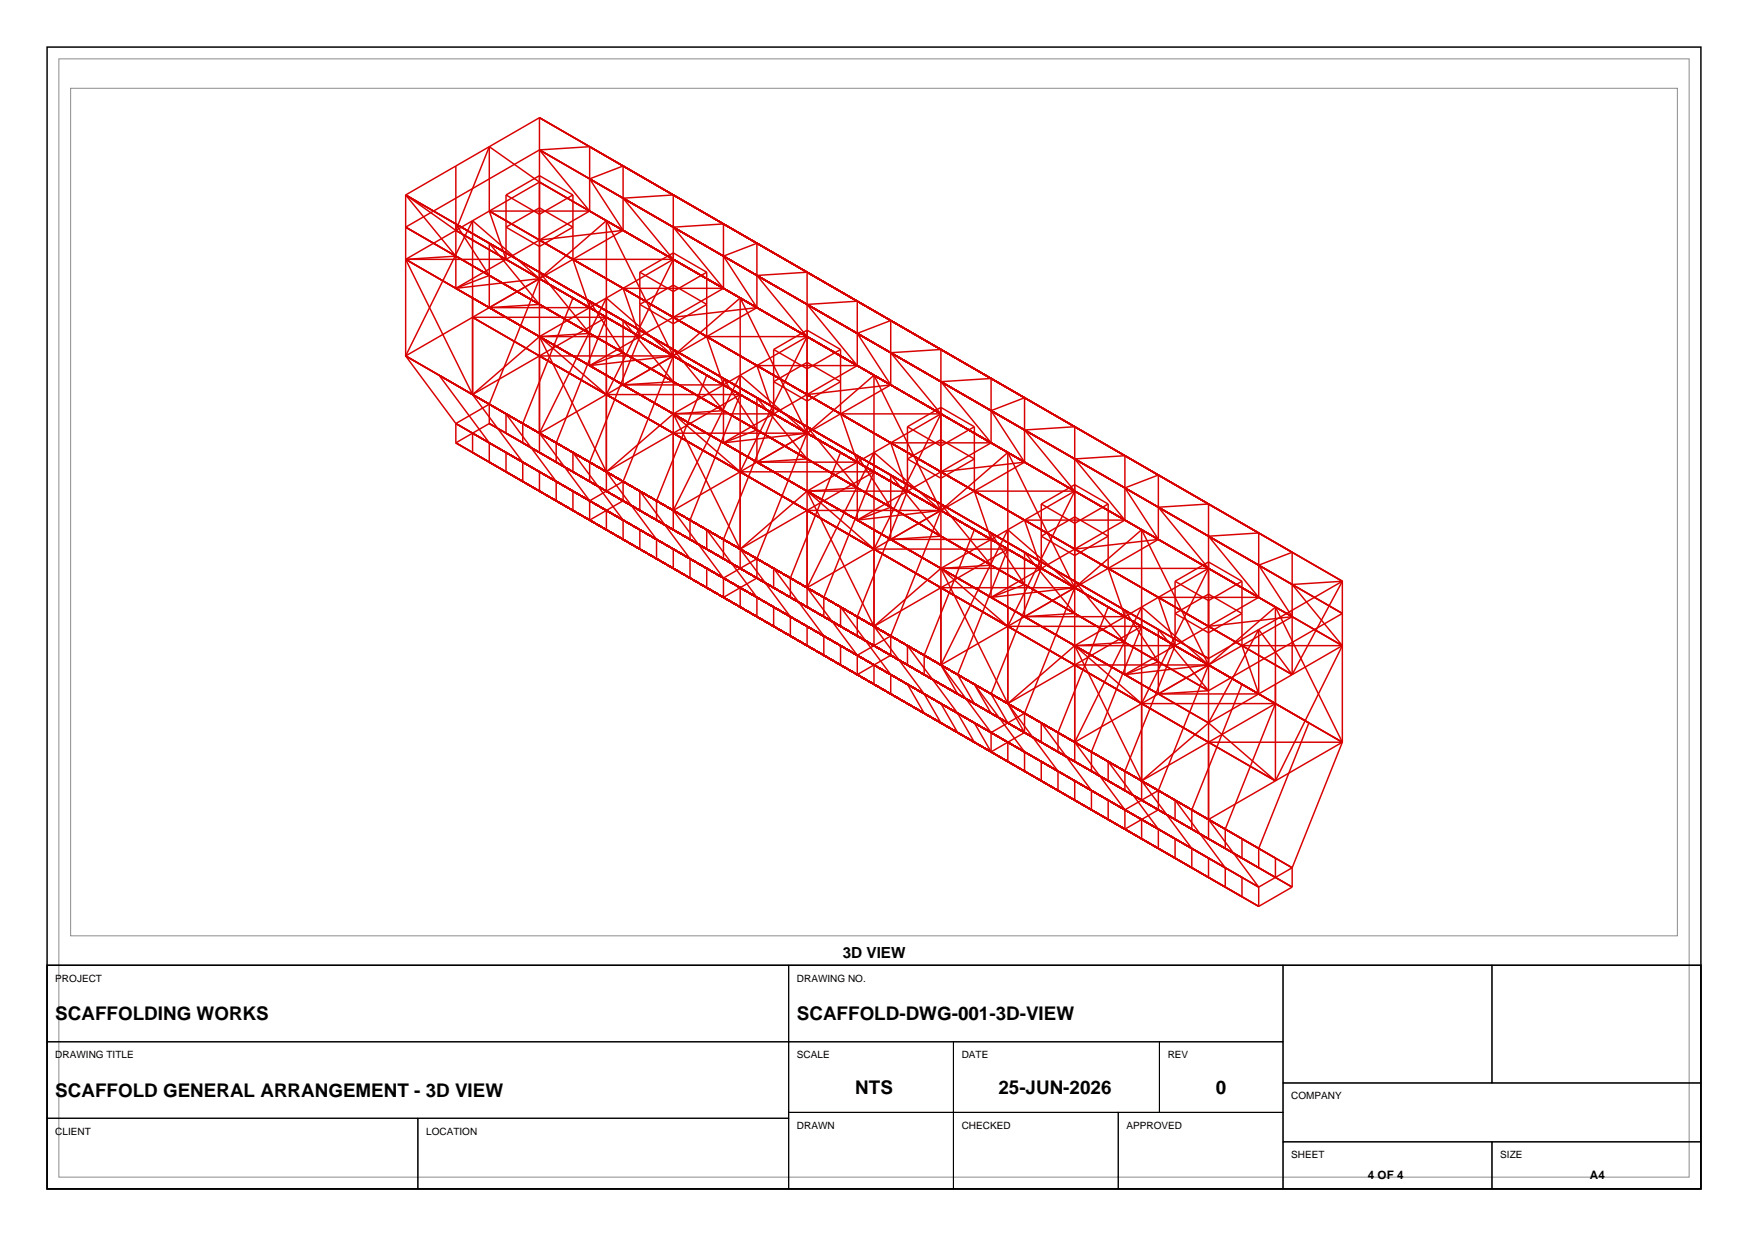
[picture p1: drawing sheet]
<svg xmlns="http://www.w3.org/2000/svg" width="297mm" height="210mm" viewBox="0 0 297 210" stroke-linecap="round" stroke-linejoin="round" font-family="sans-serif">
<path d="M8 8h281v194h-281zM8 164h281v38h-281z" fill="none" stroke="#000" stroke-width=".25"/>
<path d="M10 10h277v190h-277zM12 15h273v144h-273z" fill="none" stroke="#8c8c8c" stroke-width=".17"/>
<g fill="none" stroke="#d90000" stroke-width=".25">
<path d="M91.7 20v56.9M91.7 20l59.6 34.5M91.7 20l136.4 78.8M91.7 20l-8.6 4.9M68.9 33.1v27.4M68.9 38.6l45.5 26.2M68.9 33.1l122.2 70.6M68.9 38.6l136.4 78.8M68.9 33.1l8.6 10.4-8.6 .6M68.9 33.1l8.6 6M77.5 39.1l8.5 5M77.5 39.1l139.2 80.4"/>
<path d="M77.5 28.2v20.8M77.5 38l5.6 8.8-5.6 2.2M80.3 37.5v29.5M80.3 37.5l-11.4 23M80.3 37.5l11.4 9.8M83.1 35.9l22.8 13.1M83.1 24.9v11M83.1 35.9l136.4 78.7M83.1 24.9l-14.2 8.2M83.1 35.9l2.9 8.2M83.1 35.9h17.1M83.1 24.9l-5.6 14.2"/>
<path d="M83.1 24.9l8.6 6M86 33.1v11M86 38.6l5.7-3.3 5.6 3.3-5.6 3.3zM86 33.1l5.7-3.3 5.6 3.3M86 33.1l5.7 3.3 5.6-3.3M91.7 30.9l-22.8 13.2M91.7 30.9l59.6 34.5M91.7 25.5l8.5-.6v11M91.7 25.5l127.8 73.8M91.7 30.9l136.4 78.8M91.7 25.5l-22.8 13.1M91.7 25.5l8.5 10.4"/>
<path d="M97.3 33.1v11M100.2 35.9l-22.7 13.1M100.2 30.4l5.7-2.2v10.9zM103 37.5v45.9M103 37.5l11.4 23M103 37.5l-11.3 9.8M105.9 39.1l-25.6 14.8M105.9 39.1l-14.2 1.7M114.4 38.6l8.5-.6v11zM68.9 44.1l113.7 65.6M68.9 44.1l11.4 22.9M68.9 44.1h17.1"/>
<path d="M80.3 53.9l-11.4 6.6M80.3 53.9l90.9 52.5M80.3 53.9h22.7M83.1 41.3l8.6 10.4-8.6 .6zM91.7 47.3l-8.6 21.4M91.7 57.2l-11.4 9.8M91.7 57.2l11.3 9.8M91.7 57.2l11.3 23M91.7 57.2h17M91.7 47.3l-14.2 1.7M91.7 46.3l8.5 10.3-8.5 .6M97.3 50.6l-8.5 21.4v3.2"/>
<path d="M97.3 44.1l2.9 8.2h-17.1M97.3 44.1h17.1M100.2 51.2l5.7 8.7-5.7 2.2zM103 53.9l-22.7 13.1M103 53.9l-8.5 21.3v3.3M105.9 54.5v10.9M105.9 54.5l99.4 57.4 8.6-4.9M105.9 49l2.8 8.2M105.9 49h17M105.9 54.5l8.5 10.3M108.7 57.2l-8.5 21.3v3.3M108.7 51.7l5.7-3.3 5.7 3.3-5.7 3.3z"/>
<path d="M108.7 46.3l5.7 3.2 5.7-3.2M108.7 46.3v10.9M108.7 46.3l5.7-3.3 5.7 3.3M114.4 44.1l-22.7 13.1M114.4 44.1l-8.5-10.4 8.5-.6v56.9M114.4 44.1l-11.4 22.9M114.4 59.4l8.5 10.4-8.5 .5M120.1 46.3v10.9M120.1 57.2l2.8 8.2M120.1 57.2h17M122.9 49l-22.7 13.1M122.9 43.5l5.7-2.2v11z"/>
<path d="M125.8 50.6v46M125.8 50.6l11.3 23M125.8 50.6l-11.4 9.9M128.6 52.3l-14.2 8.2M128.6 52.3l-14.2 1.6M131.4 59.4l5.7 3.3 5.7-3.3M131.4 59.4l5.7-3.3 5.7 3.3M131.4 59.4v10.9M137.1 57.2l-14.2 8.2M137.1 57.2l-8.5-10.4 8.5-.5v56.8M137.1 57.2l-11.3 23M137.1 51.7l8.6-.5v10.9"/>
<path d="M137.1 51.7l91 52.5-22.8 13.2M137.1 51.7l8.6 10.4M142.8 59.4v10.9M151.3 54.5v10.9M151.3 54.5l-5.6 2.1 5.6 8.8M68.9 60.5l45.5 26.2M68.9 60.5l150.6 86.9M68.9 60.5l8.6 11.5M74.6 63.8l8.5 11.4v3.3M77.5 72v3.2M77.5 72l130.7 75.4M77.5 75.2l122.2 70.6v-3.3"/>
<path d="M80.3 73.6v3.3M80.3 67l8.5 11.5v3.3M83.1 68.7v3.3M83.1 72l136.4 78.7M83.1 68.7l-5.6 3.3M83.1 72l-5.6 3.2M86 73.6v-3.3l8.5 11.5v3.3M86 76.9v3.3M91.7 73.6l8.5 11.5M100.2 62.1l105.1 60.7M103 67h22.8M114.4 60.5l-22.7 13.1"/>
<path d="M114.4 60.5l-8.5 21.3M114.4 60.5h-22.7l125 72.2M114.4 70.3l-11.4 9.9M114.4 70.3l11.4 9.9M114.4 60.5l-11.4-9.9-11.3 23M114.4 73.6h22.7M114.4 70.3l11.4 23M114.4 70.3h17M114.4 60.5l-14.2 1.6M114.4 64.8l-8.5 .6M120.1 63.8l-8.5 21.3v3.3M122.9 65.4l-8.5 4.9"/>
<path d="M122.9 65.4h-17M122.9 64.3l5.7 8.8-5.7 2.1zM125.8 67l-22.8 13.2M125.8 67l-8.6 21.4v3.2M128.6 67.6l8.5 10.4-8.5 .5zM131.4 70.3l-8.5 21.3v3.3M131.4 70.3l96.7 55.8M131.4 64.8l5.7-3.2 5.7 3.2-5.7 3.3zM131.4 70.3l-8.5 4.9M137.1 73.6l-8.5 21.3M137.1 73.6l-11.3-9.8-11.4 22.9M137.1 73.6l-22.7 13.1"/>
<path d="M137.1 73.6l-14.2 1.6M137.1 72.5l8.6 10.4-8.6 .5M142.8 76.9l-8.5 21.3v3.3M142.8 70.3l2.9 8.2M142.8 70.3h17.1M145.7 78.5l-8.6 4.9M145.7 62.1l-14.3 8.2M145.7 77.4l5.6 8.8-5.6 2.2zM145.7 78.5h-17.1M145.7 62.1h-17.1l2.8 8.2M148.5 63.8v45.9M148.5 63.8l11.4 22.9"/>
<path d="M148.5 63.8l-11.4 9.8M151.3 65.4l-14.2 8.2M151.3 65.4l-14.2 1.6M154.2 72.5l5.7 3.3 5.7-3.3M154.2 72.5l5.7-3.3 5.7 3.3M154.2 78l5.7-3.3 5.7 3.3-5.7 3.3zM154.2 72.5v10.9M159.9 70.3l-14.2 8.2M159.9 70.3l-8.6-10.4 8.6-.5v53.6M159.9 70.3l-11.4 23M159.9 64.8l8.5-.5v10.9zM165.6 72.5v10.9"/>
<path d="M168.4 75.2l-14.2 8.2M168.4 69.8l5.7-2.2v10.9zM168.4 75.2h-17.1l2.9 8.2M171.2 76.9v42.6M171.2 76.9l11.4 23M171.2 76.9l-11.3 9.8M174.1 78.5l-14.2 8.2M174.1 78.5l-14.2 1.7M182.6 78l8.5-.6v11zM91.7 80.2v3.2M97.3 80.2v-3.3l8.6 11.5v3.2M97.3 83.4v3.3"/>
<path d="M103 80.2l8.6 11.4v3.3l102.3 59.1M103 86.7v3.3M105.9 81.8v3.3l-5.7 3.3v-3.3M105.9 81.8l-5.7 3.3M108.7 86.7v-3.3l8.5 11.5v3.3M108.7 90v3.3M114.4 93.3v3.3M114.4 86.7l8.5 11.5M120.1 93.3v-3.3l8.5 11.5v3.3M120.1 99.9v-3.3l93.8 54.1M125.8 80.2h22.7M125.8 93.3l8.5 11.5v3.3"/>
<path d="M125.8 99.9v3.2M128.6 94.9v3.3l-5.7 3.3v-3.3M128.6 94.9l-5.7 3.3M131.4 99.9v-3.3l8.6 11.5v3.2M137.1 99.9l8.6 11.4M137.1 83.4l-11.3 9.9M137.1 83.4l11.4 9.9M137.1 86.7h22.8M137.1 83.4l11.4 23M148.5 80.2l-22.7 13.1M148.5 80.2l-8.5 21.3v3.3M148.5 93.3h22.7"/>
<path d="M151.3 80.7l8.6 10.4-8.6 .5zM154.2 83.4l-8.5 21.4v3.3M154.2 83.4l-8.5 5M154.2 83.4h-17.1M159.9 86.7l-8.6 21.4M159.9 99.9l-11.4 6.5M159.9 96.6l-11.4 9.8M159.9 96.6l11.3 9.8M159.9 86.7l-11.4-9.8-11.4 23M159.9 99.9h22.7M159.9 96.6l11.3 22.9M159.9 96.6h17"/>
<path d="M159.9 85.6l8.5 10.4-8.5 .6M159.9 86.7l-22.8 13.2M159.9 86.7l-14.2 1.7M165.6 90l-8.6 21.3v3.3M165.6 83.4l2.8 8.2h-17.1M165.6 83.4h17M168.4 90.6l5.7 8.7-5.7 2.2zM171.2 90l-11.3 6.6M171.2 93.3l-11.3 6.6M171.2 93.3l-8.5 21.3 2.9 4.9M171.2 90l-11.3 23M171.2 90l11.4 9.9"/>
<path d="M176.9 96.6l-8.5 21.3 2.8 4.9M176.9 85.6l5.7-3.2 5.7 3.2M176.9 91.1l5.7-3.3 5.7 3.3-5.7 3.3zM176.9 96.6l-8.5 4.9M176.9 85.6v11M176.9 85.6l5.7 3.3 5.7-3.3M182.6 83.4l-11.4 6.6M182.6 83.4l-8.5-10.3 8.5-.6v56.9M182.6 99.9l-8.5 21.3M182.6 83.4l-11.4 23M182.6 98.8l8.5 10.4-8.5 .5M182.6 99.9l-14.2 1.6"/>
<path d="M188.3 96.6l-17.1 9.8M188.3 85.6v11M188.3 96.6l31.2 18M188.3 96.6l2.8 8.2h-17M188.3 96.6h17M191.1 88.4l-14.2 8.2M191.1 82.9l5.7-2.2v10.9zM191.1 88.4h-17l2.8 8.2M194 90v29.5M194 90l11.3 23M194 90l-11.4 9.9M196.8 91.6l-8.5 5"/>
<path d="M196.8 91.6l-14.2 1.7M199.7 98.8l5.6 3.2 5.7-3.2M199.7 98.8v10.9M199.7 98.8l5.6-3.3 5.7 3.3M205.3 96.6l-8.5 4.9M205.3 96.6l-8.5-10.4 8.5-.6v56.9M205.3 96.6l-11.3 22.9M205.3 91.1l8.6-.5v10.9zM211 98.8v10.9M219.5 99.3l8.6 10.4M228.1 98.8v27.3M228.1 98.8l-14.2 8.2"/>
<path d="M228.1 98.8l-8.6 .5M228.1 98.8l-8.6 15.8M131.4 103.1v3.3M137.1 106.4v3.3M142.8 106.4v-3.3l8.5 11.5v3.3M142.8 109.7v3.3M148.5 113v3.3M148.5 106.4l8.5 11.5 2.9 4.9M151.3 108.1v3.2l-5.6 3.3v-3.3M151.3 108.1l-5.6 3.2M154.2 113v-3.3l8.5 11.5 2.9 4.9M154.2 116.3l2.8 4.9"/>
<path d="M159.9 113l2.8 4.9M159.9 113l8.5 11.5M159.9 119.5l2.8 5M171.2 106.4l-11.3 6.6M171.2 119.5l2.9 5M171.2 106.4h22.8M171.2 119.5l8.6 11.5v3.3M182.6 104.2l-8.5-10.4v11M182.6 113l-11.4 6.5M182.6 109.7l-11.4 9.8M182.6 109.7l11.4 9.8M182.6 113h22.7"/>
<path d="M182.6 104.2l22.7 13.2M182.6 109.7l11.4 23M182.6 104.2l-8.5 .6M188.3 103.1l-8.5 21.4v3.2M191.1 103.7v10.9M191.1 103.7l5.7 8.7-5.7 2.2M194 116.3v16.4M194 119.5l-11.4 6.6M194 106.4l-11.4 6.6M194 106.4l-8.6 21.3v3.3M196.8 117.9h17.1M196.8 101.5l-14.2 8.2"/>
<path d="M196.8 101.5l2.9 8.2M199.7 104.2l5.6-3.3 5.7 3.3-5.7 3.3zM199.7 109.7h-17.1M199.7 109.7l-8.6 21.3v3.3M205.3 117.4l-8.5-10.4v10.9M205.3 106.4l-14.2 8.2M205.3 117.4l-8.5 .5M205.3 113l-14.2 1.6M205.3 113l-8.5 21.3M205.3 113l-11.3-9.9-11.4 23M211 109.7l-17 9.8M211 116.3l-8.5 21.3v3.3"/>
<path d="M211 109.7l2.9 8.2M211 109.7h17.1M213.9 101.5l-8.6 4.9M213.9 101.5h-17.1M213.9 107v10.9M213.9 107l-8.6 15.8M213.9 107l5.6 7.6M216.7 103.1v29.6M216.7 119.5l-11.4 6.6M216.7 119.5l-8.5 21.4v3.3M216.7 103.1l11.4 23M216.7 103.1l-11.4 9.9"/>
<path d="M216.7 119.5h-22.7M219.5 114.6l-14.2 8.2M219.5 104.8l-8.5 4.9M219.5 104.8l-5.6-8.8 5.6-2.2v20.8M219.5 104.8l-14.2 1.6M228.1 109.7l-8.6 4.9M228.1 109.7l-11.4 23M165.6 122.8l2.8 4.9M168.4 121.2l-2.8-4.9 8.5 11.4v3.3M168.4 124.5v3.2M171.2 126.1v3.3M174.1 121.2v3.3"/>
<path d="M174.1 124.5l45.4 26.2M174.1 121.2l-5.7 3.3M174.1 124.5l-5.7 3.2M176.9 122.8v3.3M176.9 122.8l42.6 24.6M176.9 122.8l8.5 11.5v3.3M176.9 129.4v3.3M182.6 126.1l8.5 11.5M182.6 132.7v3.3M188.3 132.7v-3.3l8.5 11.5v3.3M188.3 136v3.2M194 132.7l8.5 11.5v3.2"/>
<path d="M194 132.7v3.3M194 139.2v3.3M196.8 134.3v3.3l-5.7 3.3v-3.3M196.8 134.3l-5.7 3.3M199.7 139.2v-3.2l8.5 11.4M205.3 126.1l-11.3 6.6M205.3 122.8l-11.3 9.9M205.3 122.8l11.4 9.9M205.3 126.1h22.8M216.7 132.7l-11.4 6.5 8.6 11.5M222.4 122.8l-8.5 21.4v3.2M228.1 126.1l-11.4 6.6"/>
<path d="M228.1 126.1l-8.6 21.3M205.3 145.8v3.3M208.2 147.4v3.3M211 142.5v3.3M211 149.1v3.3M213.9 150.7v3.3M216.7 145.8v3.3M219.5 147.4v3.3M219.5 147.4l-5.6 3.3M219.5 150.7l-5.6 3.3"/>
</g>
<g fill="none" stroke="#000" stroke-width=".18">
<path d="M8 164h126v13h-126zM8 177h126v13h-126zM134 164h84v13h-84zM134 177h28v12h-28zM162 177h35v12h-35zM197 177h21v12h-21zM218 164h35.5v20h-35.5zM253.5 164h35.5v20h-35.5zM8 190h63v12h-63zM71 190h63v12h-63zM134 189h28v13h-28zM162 189h28v13h-28z"/>
<path d="M190 189h28v13h-28zM218 184h71v10h-71zM218 194h35.5v8h-35.5zM253.5 194h35.5v8h-35.5z"/>
</g>
<g font-size="3.2">
<text x="9.4" y="173.3">SCAFFOLDING WORKS</text>
<text x="135.4" y="173.3">SCAFFOLD-DWG-001-3D-VIEW</text>
<text x="145.3" y="185.8">NTS</text>
<text x="169.6" y="185.8">25-JUN-2026</text>
<text x="206.6" y="185.8">0</text>
<text x="9.4" y="186.3">SCAFFOLD GENERAL ARRANGEMENT - 3D VIEW</text>
</g>
<text font-size="2.6" x="143.2" y="162.8">3D VIEW</text>
<g font-size="2">
<text x="232.4" y="200.2">4 OF 4</text>
<text x="270.1" y="200.2">A4</text>
</g>
<g font-size="1.7">
<text x="9.4" y="166.8">PROJECT</text>
<text x="135.4" y="166.8">DRAWING NO.</text>
<text x="9.4" y="179.8">DRAWING TITLE</text>
<text x="135.4" y="179.8">SCALE</text>
<text x="163.4" y="179.8">DATE</text>
<text x="198.4" y="179.8">REV</text>
<text x="135.4" y="191.8">DRAWN</text>
<text x="163.4" y="191.8">CHECKED</text>
<text x="191.4" y="191.8">APPROVED</text>
<text x="219.4" y="186.8">COMPANY</text>
<text x="9.4" y="192.8">CLIENT</text>
<text x="72.4" y="192.8">LOCATION</text>
<text x="219.4" y="196.8">SHEET</text>
<text x="254.9" y="196.8">SIZE</text>
</g>
</svg>
